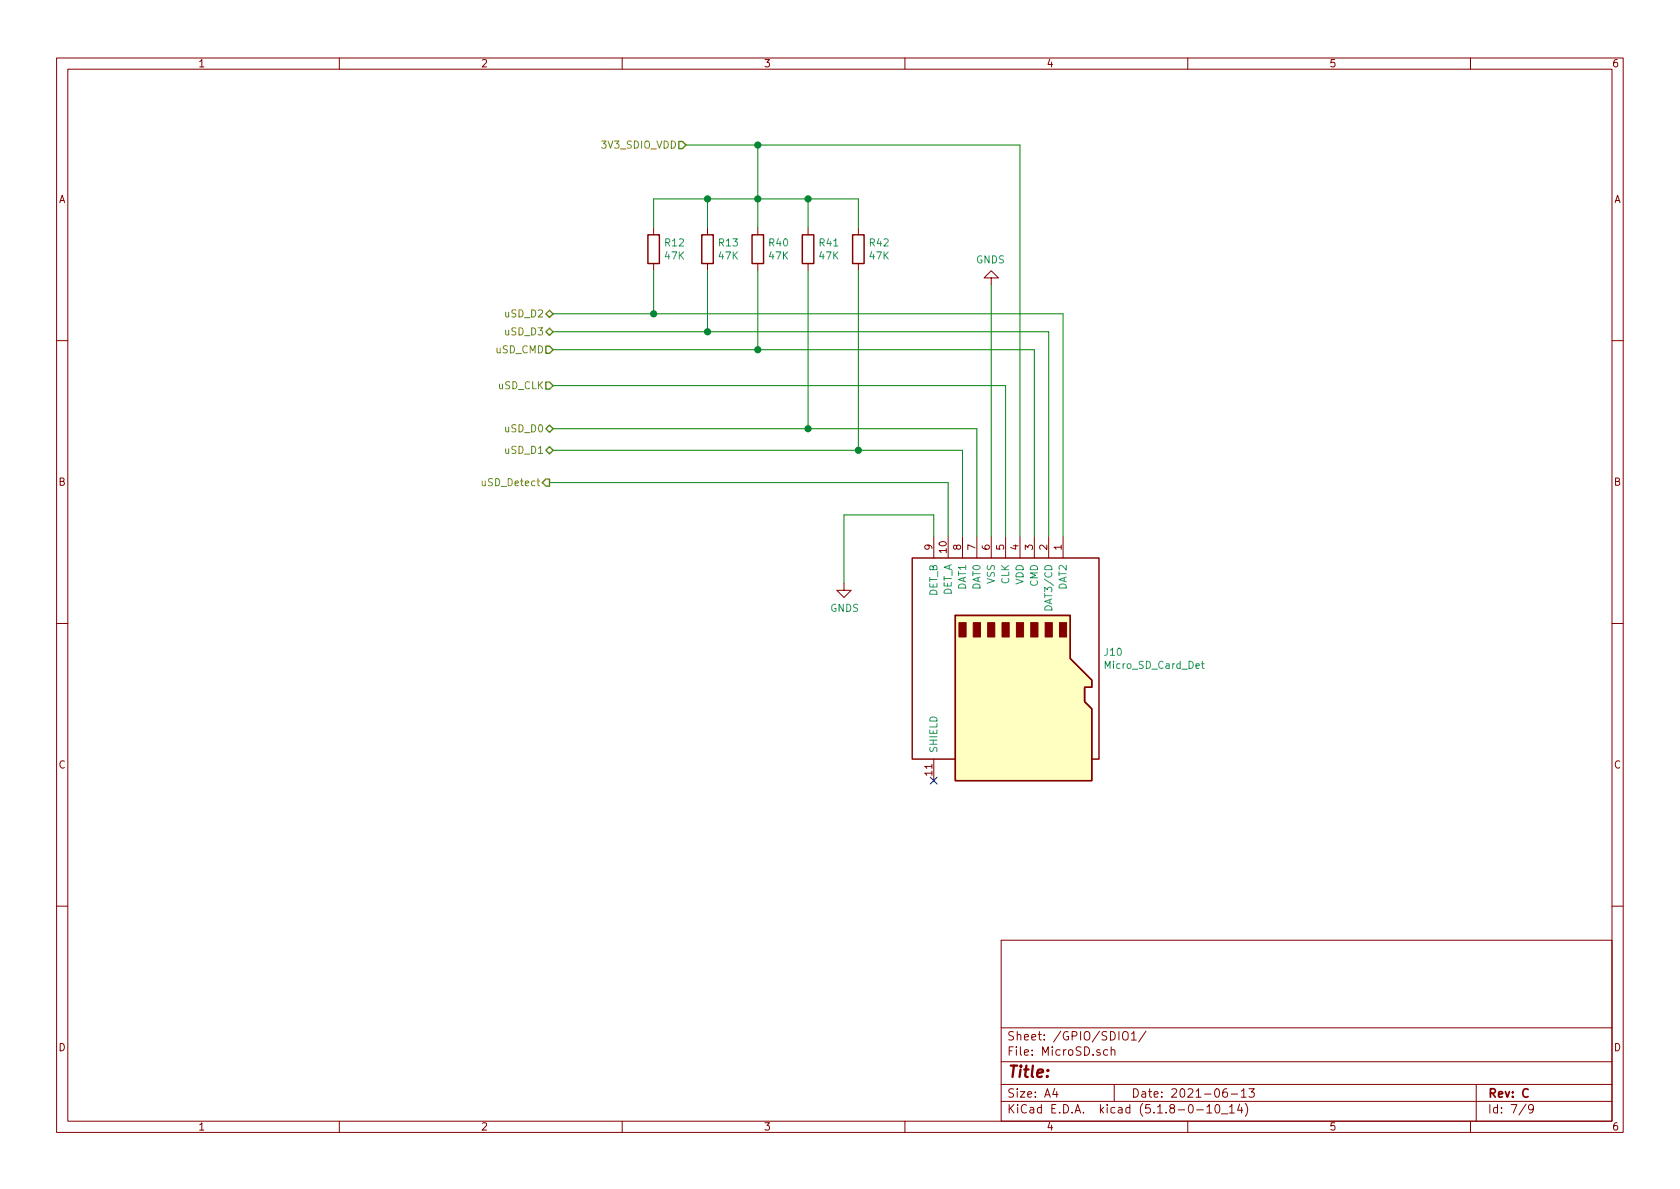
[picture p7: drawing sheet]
<svg xmlns="http://www.w3.org/2000/svg" width="297mm" height="210mm" viewBox="0 0 297 210" stroke-linecap="round" stroke-linejoin="round" font-family="sans-serif">
<g fill="none" stroke="#840000" stroke-width=".18">
<path d="M10 10.3h277v189.9h-277zM12 12.2h273v186.1h-273zM60 10.3v1.9M110 10.3v1.9M160 10.3v1.9M210 10.3v1.9M260 10.3v1.9M115.6 40.3v1.2M115.6 46.6v1.3M125.1 40.3v1.2M125.1 46.6v1.3M134 40.3v1.2"/>
<path d="M134 46.6v1.3M142.9 40.3v1.2M142.9 46.6v1.3M151.8 40.3v1.2M151.8 46.6v1.3M175.3 49.1h1.2l-1.2-1.2-1.3 1.2h1.3v1.3M10 60.2h2M285 60.2h2M165.1 94.9v3.8M167.6 94.9v3.8M170.2 94.9v3.8M172.7 94.9v3.8"/>
<path d="M175.3 94.9v3.8M177.8 94.9v3.8M180.3 94.9v3.8M182.9 94.9v3.8M185.4 94.9v3.8M188 94.9v3.8M10 110.3h2M149.2 103.1v1.3h1.3l-1.3 1.3-1.2-1.3h1.2M285 110.3h2M165.1 134.2v3.8M10 160.2h2M177 166.3h108v32h-108z"/>
<path d="M285 160.2h2M60 198.3v1.9M110 198.3v1.9M160 198.3v1.9M177 194.8h108M177 191.8h108M177 187.8h108M177 181.8h108M186.5 192.5l-.4 1h1M186.8 193v1M195.8 185.7l-.4-.1-.3 .3 .1 .6 .2 .1 .4-.1M196.5 185.7a.37 .37 0 0 1 .6 .1v.8"/>
<path d="M196.5 185.1v1.5M197 191.8v3M198.7 182.5a.5 .5 0 0 1 .5 0 .5 .5 0 0 1 .3 .4v.5a.5 .5 0 0 1-.5 .5 .5 .5 0 0 1-.5-.5v-.5zM200.1 182.8l.4-.4v1.5M200.1 183.9h.8M202.6 182.3l-1.3 2M210 198.3v1.9M211.6 196.3h1.2M213.4 195.8l.4-.5v1.5M213.4 196.8h.8M215 195.4l.3-.1a.94 .94 0 0 1 0 1.5 .8 .8 0 0 1-.6-.6 .8 .8 0 0 1 .3-.8zM216 197h1.1"/>
<path d="M216.9 192.5a.62 .62 0 0 0-.7 .7l.1 .7 .2 .1 .5-.1v-.5l-.1-.2-.4-.1-.3 .3M217.4 195.8l.4-.5v1.5M217.4 196.8h.8M217.7 193.5h1.1M219.2 195.2l-.4 1.1h.9M219.5 193l.4-.5v1.5M219.5 194h.8M219.5 195.8v1M220.2 195.1a1.71 1.71 0 0 1 0 2.3M220.8 192.5h1l-.5 .6 .4 .1v.7l-.2 .1-.7-.1M260 198.3v1.9M261 191.8v6.5"/>
<path d="M269.8 195.2l-1.2 2M271.1 196l-.3 .3-.4-.1-.1-.2v-.4l.1-.2 .4-.1 .2 .2a1.19 1.19 0 0 1-.2 1.2l-.4 .1"/>
</g>
<path d="M168.9 108.8h20.3v7.7l3.8 3.8v1.2h-1.2v2.6l1.2 1.2v12.7h-24.1z" fill="#ffffc2" stroke="#ffffc2" stroke-width=".18"/>
<path d="M114.6 41.5h2v5.1h-2zM124.1 41.5h2v5.1h-2zM133 41.5h2v5.1h-2zM141.9 41.5h2v5.1h-2zM150.7 41.5h2.1v5.1h-2.1zM168.9 108.8h20.3v7.7l3.8 3.8v1.2h-1.2v2.6l1.2 1.2v12.7h-24.1zM168.9 134.2h-7.6v-35.5h33v35.5h-1.3" fill="none" stroke="#840000" stroke-width=".25"/>
<g fill="#840000" stroke="#840000" stroke-width=".18">
<path d="M169.5 110.1h1.3v2.5h-1.3z"/>
<path d="M172.1 110.1h1.3v2.5h-1.3z"/>
<path d="M174.6 110.1h1.3v2.5h-1.3z"/>
<path d="M177.2 110.1h1.2v2.5h-1.2z"/>
<path d="M179.7 110.1h1.3v2.5h-1.3z"/>
<path d="M182.2 110.1h1.3v2.5h-1.3z"/>
<path d="M184.8 110.1h1.3v2.5h-1.3z"/>
<path d="M187.3 110.1h1.3v2.5h-1.3z"/>
</g>
<path d="M184.9 107.3a.66 .66 0 0 1 .8-.1 .66 .66 0 0 1 .3 .7h-1.3zM212.4 117.4h.5M212.6 116.9v1.1l.3 .2" fill="none" stroke="#008484" stroke-width=".18"/>
<g fill="none" stroke="#008400" stroke-width=".18">
<path d="M121.3 25.6h59v69.3M125.1 35.2v5.1M134 25.6v14.7M142.9 35.2v5.1M97.8 55.5h90.2v39.4M97.8 58.7h87.6v36.2M115.6 40.3v-5.1h36.2v5.1M115.6 47.9v7.6M125.1 47.9v10.8M134 47.9v13.9M142.9 47.9v27.9M151.8 47.9v31.7"/>
<path d="M175.3 50.4v44.5M97.8 75.8h74.9v19.1M97.8 61.8h85.1v33.1M97.8 79.6h72.4v15.3M97.8 68.2h80v26.7M97.2 85.3h70.4v9.6M165.1 94.9v-3.8h-15.9v12"/>
</g>
<path d="M120 25h.6l.7 .6-.7 .7h-.6zM96.5 58.7l.7-.7 .6 .7-.6 .6zM96.5 55.5l.7-.6 .6 .6-.6 .6zM96.5 61.2h.7l.6 .6-.6 .7h-.7zM96.5 67.6h.7l.6 .6-.6 .6h-.7zM96.5 75.8l.7-.6 .6 .6-.6 .6zM96.5 79.6l.7-.6 .6 .6-.6 .7zM96.5 84.7h.7v1.3h-.7l-.6-.7z" fill="none" stroke="#848400" stroke-width=".25"/>
<g fill="#008400" stroke="#008400" stroke-width=".25">
<circle cx="125.1" cy="35.2" r=".51"/>
<circle cx="142.9" cy="35.2" r=".51"/>
<circle cx="134" cy="35.2" r=".51"/>
<circle cx="142.9" cy="75.8" r=".51"/>
<circle cx="134" cy="61.8" r=".51"/>
<circle cx="134" cy="25.6" r=".51"/>
<circle cx="125.1" cy="58.7" r=".51"/>
<circle cx="115.6" cy="55.5" r=".51"/>
<circle cx="151.8" cy="79.6" r=".51"/>
</g>
<path d="M164.5 137.4l1.2 1.3M165.7 137.4l-1.2 1.3" fill="none" stroke="#000084" stroke-width=".18"/>
<text font-size="2.8" fill="#840000" x="178" y="190.5">Title:</text>
<g font-size="2.1" fill="#840000">
<text x="178" y="184">Sheet: /GPIO/SDIO1/</text>
<text x="178" y="186.7">File: MicroSD.sch</text>
<text x="178" y="196.9">KiCad E.D.A. kicad (5.1.8-0-10_14)</text>
<text x="178" y="194.1">Size: A4</text>
<text x="200" y="194.1">Date: 2021-06-13</text>
<text x="263" y="194.1">Rev: C</text>
<text x="263" y="196.9">Id: 7/9</text>
</g>
<g font-size="1.8" fill="#840000">
<text x="35" y="11.9">1</text>
<text x="85" y="11.9">2</text>
<text x="135" y="11.9">3</text>
<text x="185" y="11.9">4</text>
<text x="235" y="11.9">5</text>
<text x="285" y="11.9">6</text>
<text x="10.4" y="35.9">A</text>
<text x="285.4" y="35.9">A</text>
<text x="10.4" y="85.9">B</text>
<text x="285.4" y="85.9">B</text>
<text x="164.8" y="97.3" transform="rotate(-90 164.8 97.3)">9</text>
<text x="167.4" y="97.7" transform="rotate(-90 167.4 97.7)">10</text>
<text x="169.9" y="97.3" transform="rotate(-90 169.9 97.3)">8</text>
<text x="172.5" y="97.3" transform="rotate(-90 172.5 97.3)">7</text>
<text x="175" y="97.3" transform="rotate(-90 175 97.3)">6</text>
<text x="177.5" y="97.3" transform="rotate(-90 177.5 97.3)">5</text>
<text x="180.1" y="97.3" transform="rotate(-90 180.1 97.3)">4</text>
<text x="182.6" y="97.3" transform="rotate(-90 182.6 97.3)">3</text>
<text x="185.2" y="97.3" transform="rotate(-90 185.2 97.3)">2</text>
<text x="187.7" y="97.3" transform="rotate(-90 187.7 97.3)">1</text>
<text x="10.4" y="135.9">C</text>
<text x="164.8" y="137.1" transform="rotate(-90 164.8 137.1)">11</text>
<text x="285.4" y="135.9">C</text>
<text x="10.4" y="185.9">D</text>
<text x="285.4" y="185.9">D</text>
<text x="35" y="199.9">1</text>
<text x="85" y="199.9">2</text>
<text x="135" y="199.9">3</text>
<text x="185" y="199.9">4</text>
<text x="235" y="199.9">5</text>
<text x="285" y="199.9">6</text>
</g>
<g font-size="1.8" fill="#848400">
<text x="106.6" y="26.3">3V3_SDIO_VDD</text>
<text x="89.5" y="59.3">uSD_D3</text>
<text x="89.5" y="56.1">uSD_D2</text>
<text x="87.7" y="62.5">uSD_CMD</text>
<text x="88.1" y="68.8">uSD_CLK</text>
<text x="89.5" y="76.4">uSD_D0</text>
<text x="89.5" y="80.3">uSD_D1</text>
<text x="85.7" y="86">uSD_Detect</text>
</g>
<g font-size="1.8" fill="#008484">
<text x="117.6" y="43.6">R12</text>
<text x="117.6" y="45.9">47K</text>
<text x="127.2" y="43.6">R13</text>
<text x="127.2" y="45.9">47K</text>
<text x="136" y="43.6">R40</text>
<text x="136" y="45.9">47K</text>
<text x="144.9" y="43.6">R41</text>
<text x="144.9" y="45.9">47K</text>
<text x="153.8" y="43.6">R42</text>
<text x="153.8" y="45.9">47K</text>
<text x="172.6" y="46.6">GNDS</text>
<text x="165.7" y="105.5" transform="rotate(-90 165.7 105.5)">DET_B</text>
<text x="168.3" y="105.5" transform="rotate(-90 168.3 105.5)">DET_A</text>
<text x="170.8" y="104.3" transform="rotate(-90 170.8 104.3)">DAT1</text>
<text x="173.4" y="104.3" transform="rotate(-90 173.4 104.3)">DAT0</text>
<text x="175.9" y="103.2" transform="rotate(-90 175.9 103.2)">VSS</text>
<text x="178.4" y="103.3" transform="rotate(-90 178.4 103.3)">CLK</text>
<text x="181" y="103.4" transform="rotate(-90 181 103.4)">VDD</text>
<text x="183.5" y="103.7" transform="rotate(-90 183.5 103.7)">CMD</text>
<text x="186.1" y="107.4" transform="rotate(-90 186.1 107.4)">DAT3/CD</text>
<text x="188.6" y="104.3" transform="rotate(-90 188.6 104.3)">DAT2</text>
<text x="146.8" y="108.2">GNDS</text>
<text x="195.4" y="116">J10</text>
<text x="195.6" y="118.3">Micro_SD_Card_Det</text>
<text x="165.7" y="133.2" transform="rotate(-90 165.7 133.2)">SHIELD</text>
</g>
</svg>
